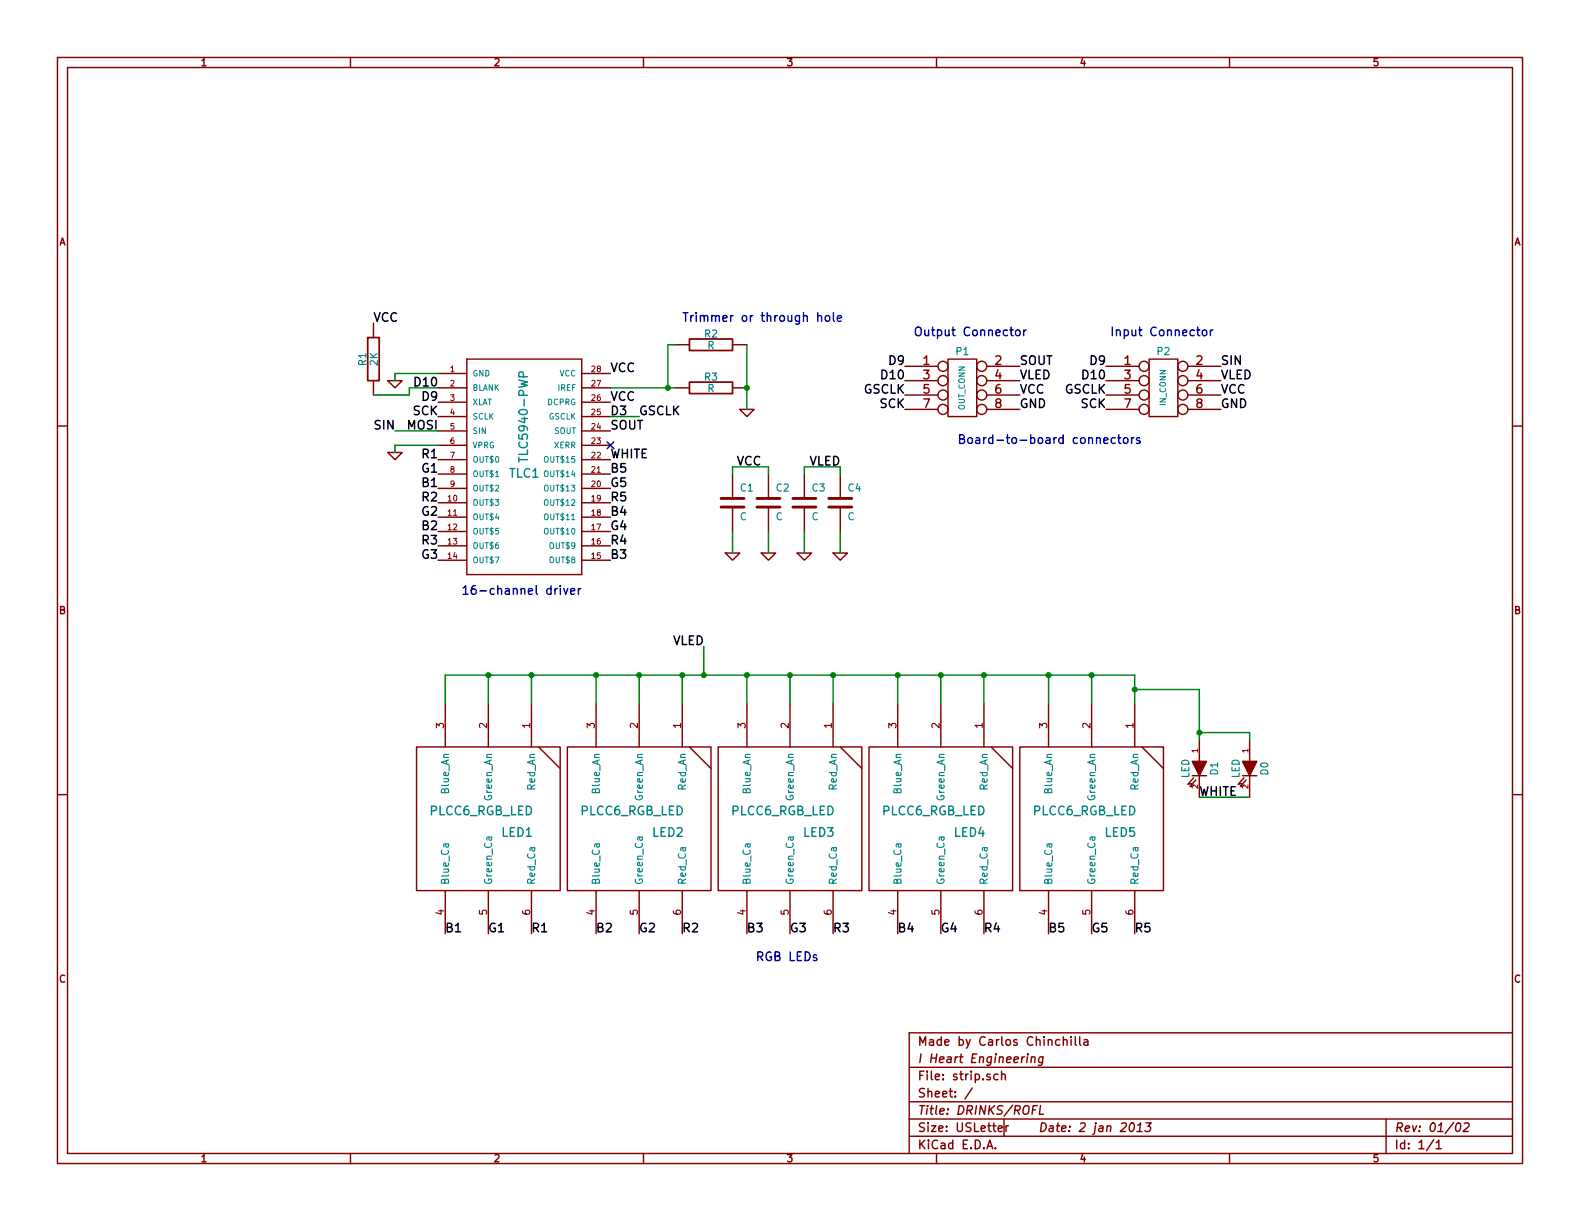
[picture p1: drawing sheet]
EESchema Schematic File Version 2  date Wed 02 Jan 2013 04:52:52 PM EST
LIBS:power
LIBS:device
LIBS:transistors
LIBS:conn
LIBS:linear
LIBS:regul
LIBS:74xx
LIBS:cmos4000
LIBS:adc-dac
LIBS:memory
LIBS:xilinx
LIBS:special
LIBS:microcontrollers
LIBS:dsp
LIBS:microchip
LIBS:analog_switches
LIBS:motorola
LIBS:texas
LIBS:intel
LIBS:audio
LIBS:interface
LIBS:digital-audio
LIBS:philips
LIBS:display
LIBS:cypress
LIBS:siliconi
LIBS:opto
LIBS:atmel
LIBS:contrib
LIBS:valves
LIBS:IHE
LIBS:strip-cache
EELAYER 27 0
EELAYER END
$Descr USLetter 11000 8500
encoding utf-8
Sheet 1 1
Title "DRINKS/ROFL"
Date "2 jan 2013"
Rev "01/02"
Comp "I Heart Engineering"
Comment1 "Made by Carlos Chinchilla"
Comment2 ""
Comment3 ""
Comment4 ""
$EndDescr
$Comp
L PLCC6_RGB_LED LED3
U 1 1
P 5500 5700
F 0 "LED3" H 5700 5600 60  0000 C CNN
F 1 "PLCC6_RGB_LED" H 5450 5750 60  0000 C CNN
	1    5500 5700
	1    0    0    -1  
$EndComp
$Comp
L PLCC6_RGB_LED LED1
U 1 1
P 3400 5700
F 0 "LED1" H 3600 5600 60  0000 C CNN
F 1 "PLCC6_RGB_LED" H 3350 5750 60  0000 C CNN
	1    3400 5700
	1    0    0    -1  
$EndComp
$Comp
L PLCC6_RGB_LED LED2
U 1 1
P 4450 5700
F 0 "LED2" H 4650 5600 60  0000 C CNN
F 1 "PLCC6_RGB_LED" H 4400 5750 60  0000 C CNN
	1    4450 5700
	1    0    0    -1  
$EndComp
$Comp
L PLCC6_RGB_LED LED4
U 1 1
P 6550 5700
F 0 "LED4" H 6750 5600 60  0000 C CNN
F 1 "PLCC6_RGB_LED" H 6500 5750 60  0000 C CNN
	1    6550 5700
	1    0    0    -1  
$EndComp
Wire Wire Line
	3100 4700 7900 4700
Wire Wire Line
	3100 4700 3100 4900
Wire Wire Line
	3400 4900 3400 4700
Connection ~ 3400 4700
Wire Wire Line
	3700 4700 3700 4900
Connection ~ 3700 4700
Wire Wire Line
	4150 4700 4150 4900
Connection ~ 4150 4700
Wire Wire Line
	4450 4900 4450 4700
Connection ~ 4450 4700
Wire Wire Line
	4750 4900 4750 4700
Connection ~ 4750 4700
Wire Wire Line
	5200 4900 5200 4700
Connection ~ 5200 4700
$Comp
L PLCC6_RGB_LED LED5
U 1 1
P 7600 5700
F 0 "LED5" H 7800 5600 60  0000 C CNN
F 1 "PLCC6_RGB_LED" H 7550 5750 60  0000 C CNN
	1    7600 5700
	1    0    0    -1  
$EndComp
Wire Wire Line
	5500 4900 5500 4700
Connection ~ 5500 4700
Wire Wire Line
	5800 4700 5800 4900
Connection ~ 5800 4700
Wire Wire Line
	6250 4900 6250 4700
Connection ~ 6250 4700
Wire Wire Line
	6550 4900 6550 4700
Connection ~ 6550 4700
Wire Wire Line
	6850 4900 6850 4700
Connection ~ 6850 4700
Wire Wire Line
	7900 4700 7900 4900
Wire Wire Line
	7600 4900 7600 4700
Connection ~ 7600 4700
Wire Wire Line
	7300 4900 7300 4700
Connection ~ 7300 4700
$Comp
L TLC5940-PWP TLC1
U 1 1
P 3650 3250
F 0 "TLC1" H 3650 3200 60  0000 C CNN
F 1 "TLC5940-PWP" V 3650 3600 60  0000 C CNN
	1    3650 3250
	1    0    0    -1  
$EndComp
$Comp
L GND #PWR01
U 1 1
P 2750 2650
F 0 "#PWR01" H 2750 2650 30  0001 C CNN
F 1 "GND" H 2750 2580 30  0001 C CNN
	1    2750 2650
	1    0    0    -1  
$EndComp
Wire Wire Line
	2750 2650 2750 2600
Wire Wire Line
	2750 2600 3050 2600
Text Label 3050 2700 2    60   ~ 0
D10
Text Label 3050 2800 2    60   ~ 0
D9
Text Label 3050 2900 2    60   ~ 0
SCK
Text Label 3050 3000 2    60   ~ 0
MOSI
Wire Wire Line
	3050 3000 2750 3000
$Comp
L GND #PWR02
U 1 1
P 2750 3150
F 0 "#PWR02" H 2750 3150 30  0001 C CNN
F 1 "GND" H 2750 3080 30  0001 C CNN
	1    2750 3150
	1    0    0    -1  
$EndComp
Wire Wire Line
	2750 3150 2750 3100
Wire Wire Line
	2750 3100 3050 3100
Text Label 2750 3000 2    60   ~ 0
SIN
Text Label 3100 6500 0    60   ~ 0
B1
Text Label 3400 6500 0    60   ~ 0
G1
Text Label 3700 6500 0    60   ~ 0
R1
Text Label 4150 6500 0    60   ~ 0
B2
Text Label 4450 6500 0    60   ~ 0
G2
Text Label 4750 6500 0    60   ~ 0
R2
Text Label 5200 6500 0    60   ~ 0
B3
Text Label 5500 6500 0    60   ~ 0
G3
Text Label 5800 6500 0    60   ~ 0
R3
Text Label 6250 6500 0    60   ~ 0
B4
Text Label 6550 6500 0    60   ~ 0
G4
Text Label 6850 6500 0    60   ~ 0
R4
Text Label 7300 6500 0    60   ~ 0
B5
Text Label 7600 6500 0    60   ~ 0
G5
Text Label 7900 6500 0    60   ~ 0
R5
Text Label 3050 3400 2    60   ~ 0
B1
Text Label 3050 3300 2    60   ~ 0
G1
Text Label 3050 3200 2    60   ~ 0
R1
Text Label 3050 3700 2    60   ~ 0
B2
Text Label 3050 3600 2    60   ~ 0
G2
Text Label 3050 3500 2    60   ~ 0
R2
Text Label 4250 3900 0    60   ~ 0
B3
Text Label 3050 3900 2    60   ~ 0
G3
Text Label 3050 3800 2    60   ~ 0
R3
Text Label 4250 3600 0    60   ~ 0
B4
Text Label 4250 3700 0    60   ~ 0
G4
Text Label 4250 3800 0    60   ~ 0
R4
Text Label 4250 3300 0    60   ~ 0
B5
Text Label 4250 3400 0    60   ~ 0
G5
Text Label 4250 3500 0    60   ~ 0
R5
$Comp
L LED D1
U 1 1
P 8350 5350
F 0 "D1" H 8350 5450 50  0000 C CNN
F 1 "LED" H 8350 5250 50  0000 C CNN
	1    8350 5350
	0    1    1    0   
$EndComp
Wire Wire Line
	7900 4800 8350 4800
Wire Wire Line
	8350 4800 8350 5150
Connection ~ 7900 4800
Text Label 8350 5550 0    60   ~ 0
WHITE
Text Label 4250 3200 0    60   ~ 0
WHITE
Text Label 4250 3000 0    60   ~ 0
SOUT
Text Label 4250 2900 0    60   ~ 0
D3
Text Label 4450 2900 0    60   ~ 0
GSCLK
Wire Wire Line
	4450 2900 4250 2900
Text Label 4250 2800 0    60   ~ 0
VCC
Text Label 4250 2600 0    60   ~ 0
VCC
Wire Wire Line
	4250 2700 4700 2700
$Comp
L GND #PWR03
U 1 1
P 5200 2850
F 0 "#PWR03" H 5200 2850 30  0001 C CNN
F 1 "GND" H 5200 2780 30  0001 C CNN
	1    5200 2850
	1    0    0    -1  
$EndComp
$Comp
L R R3
U 1 1
P 4950 2700
F 0 "R3" V 5030 2700 50  0000 C CNN
F 1 "R" V 4950 2700 50  0000 C CNN
	1    4950 2700
	0    -1   -1   0   
$EndComp
Wire Wire Line
	5200 2400 5200 2850
$Comp
L R R1
U 1 1
P 2600 2500
F 0 "R1" V 2680 2500 50  0000 C CNN
F 1 "2K" V 2600 2500 50  0000 C CNN
	1    2600 2500
	-1   0    0    1   
$EndComp
Wire Wire Line
	2600 2750 2850 2750
Wire Wire Line
	2850 2750 2850 2700
Wire Wire Line
	2850 2700 3050 2700
Text Label 2600 2250 0    60   ~ 0
VCC
Text Label 4900 4500 2    60   ~ 0
VLED
Text Label 8500 2850 0    60   ~ 0
GND
Text Label 8500 2750 0    60   ~ 0
VCC
Text Label 8500 2650 0    60   ~ 0
VLED
Text Label 7700 2850 2    60   ~ 0
SCK
Text Label 7700 2750 2    60   ~ 0
GSCLK
Text Label 7700 2650 2    60   ~ 0
D10
Text Label 7700 2550 2    60   ~ 0
D9
Text Label 8500 2550 0    60   ~ 0
SIN
Text Label 7100 2850 0    60   ~ 0
GND
Text Label 7100 2750 0    60   ~ 0
VCC
Text Label 7100 2650 0    60   ~ 0
VLED
Text Label 6300 2850 2    60   ~ 0
SCK
Text Label 6300 2750 2    60   ~ 0
GSCLK
Text Label 6300 2650 2    60   ~ 0
D10
Text Label 6300 2550 2    60   ~ 0
D9
Text Label 7100 2550 0    60   ~ 0
SOUT
Text Notes 8450 2350 2    60   ~ 0
Input Connector
Text Notes 7150 2350 2    60   ~ 0
Output Connector
Text Notes 7950 3100 2    60   ~ 0
Board-to-board connectors
Text Notes 4050 4150 2    60   ~ 0
16-channel driver
Text Notes 5700 6700 2    60   ~ 0
RGB LEDs
NoConn ~ 4250 3100
NoConn ~ 4250 -1650
Text Notes 4750 2250 0    60   ~ 0
Trimmer or through hole
$Comp
L R R2
U 1 1
P 4950 2400
F 0 "R2" V 5030 2400 50  0000 C CNN
F 1 "R" V 4950 2400 50  0000 C CNN
	1    4950 2400
	0    -1   -1   0   
$EndComp
Wire Wire Line
	4650 2700 4650 2400
Wire Wire Line
	4650 2400 4700 2400
Connection ~ 4650 2700
Connection ~ 5200 2700
Wire Wire Line
	4900 4700 4900 4500
Connection ~ 4900 4700
$Comp
L C C3
U 1 1
P 5600 3500
F 0 "C3" H 5650 3600 50  0000 L CNN
F 1 "C" H 5650 3400 50  0000 L CNN
	1    5600 3500
	1    0    0    -1  
$EndComp
$Comp
L C C4
U 1 1
P 5850 3500
F 0 "C4" H 5900 3600 50  0000 L CNN
F 1 "C" H 5900 3400 50  0000 L CNN
	1    5850 3500
	1    0    0    -1  
$EndComp
$Comp
L C C2
U 1 1
P 5350 3500
F 0 "C2" H 5400 3600 50  0000 L CNN
F 1 "C" H 5400 3400 50  0000 L CNN
	1    5350 3500
	1    0    0    -1  
$EndComp
$Comp
L C C1
U 1 1
P 5100 3500
F 0 "C1" H 5150 3600 50  0000 L CNN
F 1 "C" H 5150 3400 50  0000 L CNN
	1    5100 3500
	1    0    0    -1  
$EndComp
$Comp
L GND #PWR04
U 1 1
P 5100 3850
F 0 "#PWR04" H 5100 3850 30  0001 C CNN
F 1 "GND" H 5100 3780 30  0001 C CNN
	1    5100 3850
	1    0    0    -1  
$EndComp
$Comp
L GND #PWR05
U 1 1
P 5350 3850
F 0 "#PWR05" H 5350 3850 30  0001 C CNN
F 1 "GND" H 5350 3780 30  0001 C CNN
	1    5350 3850
	1    0    0    -1  
$EndComp
$Comp
L GND #PWR06
U 1 1
P 5600 3850
F 0 "#PWR06" H 5600 3850 30  0001 C CNN
F 1 "GND" H 5600 3780 30  0001 C CNN
	1    5600 3850
	1    0    0    -1  
$EndComp
$Comp
L GND #PWR07
U 1 1
P 5850 3850
F 0 "#PWR07" H 5850 3850 30  0001 C CNN
F 1 "GND" H 5850 3780 30  0001 C CNN
	1    5850 3850
	1    0    0    -1  
$EndComp
Wire Wire Line
	5600 3850 5600 3700
Wire Wire Line
	5850 3850 5850 3700
Wire Wire Line
	5350 3850 5350 3700
Wire Wire Line
	5100 3850 5100 3700
Wire Wire Line
	5100 3300 5100 3250
Wire Wire Line
	5100 3250 5350 3250
Wire Wire Line
	5350 3250 5350 3300
Wire Wire Line
	5600 3300 5600 3250
Wire Wire Line
	5600 3250 5850 3250
Wire Wire Line
	5850 3250 5850 3300
Text Label 5850 3250 2    60   ~ 0
VLED
Text Label 5300 3250 2    60   ~ 0
VCC
$Comp
L CONN_4X2 P1
U 1 1
P 6700 2700
F 0 "P1" H 6700 2950 50  0000 C CNN
F 1 "OUT_CONN" V 6700 2700 40  0000 C CNN
	1    6700 2700
	1    0    0    -1  
$EndComp
$Comp
L CONN_4X2 P2
U 1 1
P 8100 2700
F 0 "P2" H 8100 2950 50  0000 C CNN
F 1 "IN_CONN" V 8100 2700 40  0000 C CNN
	1    8100 2700
	1    0    0    -1  
$EndComp
$Comp
L LED D0
U 1 1
P 8700 5350
F 0 "D0" H 8700 5450 50  0000 C CNN
F 1 "LED" H 8700 5250 50  0000 C CNN
	1    8700 5350
	0    1    1    0   
$EndComp
Wire Wire Line
	8700 5150 8700 5100
Wire Wire Line
	8700 5100 8350 5100
Connection ~ 8350 5100
Wire Wire Line
	8700 5550 8350 5550
$EndSCHEMATC
